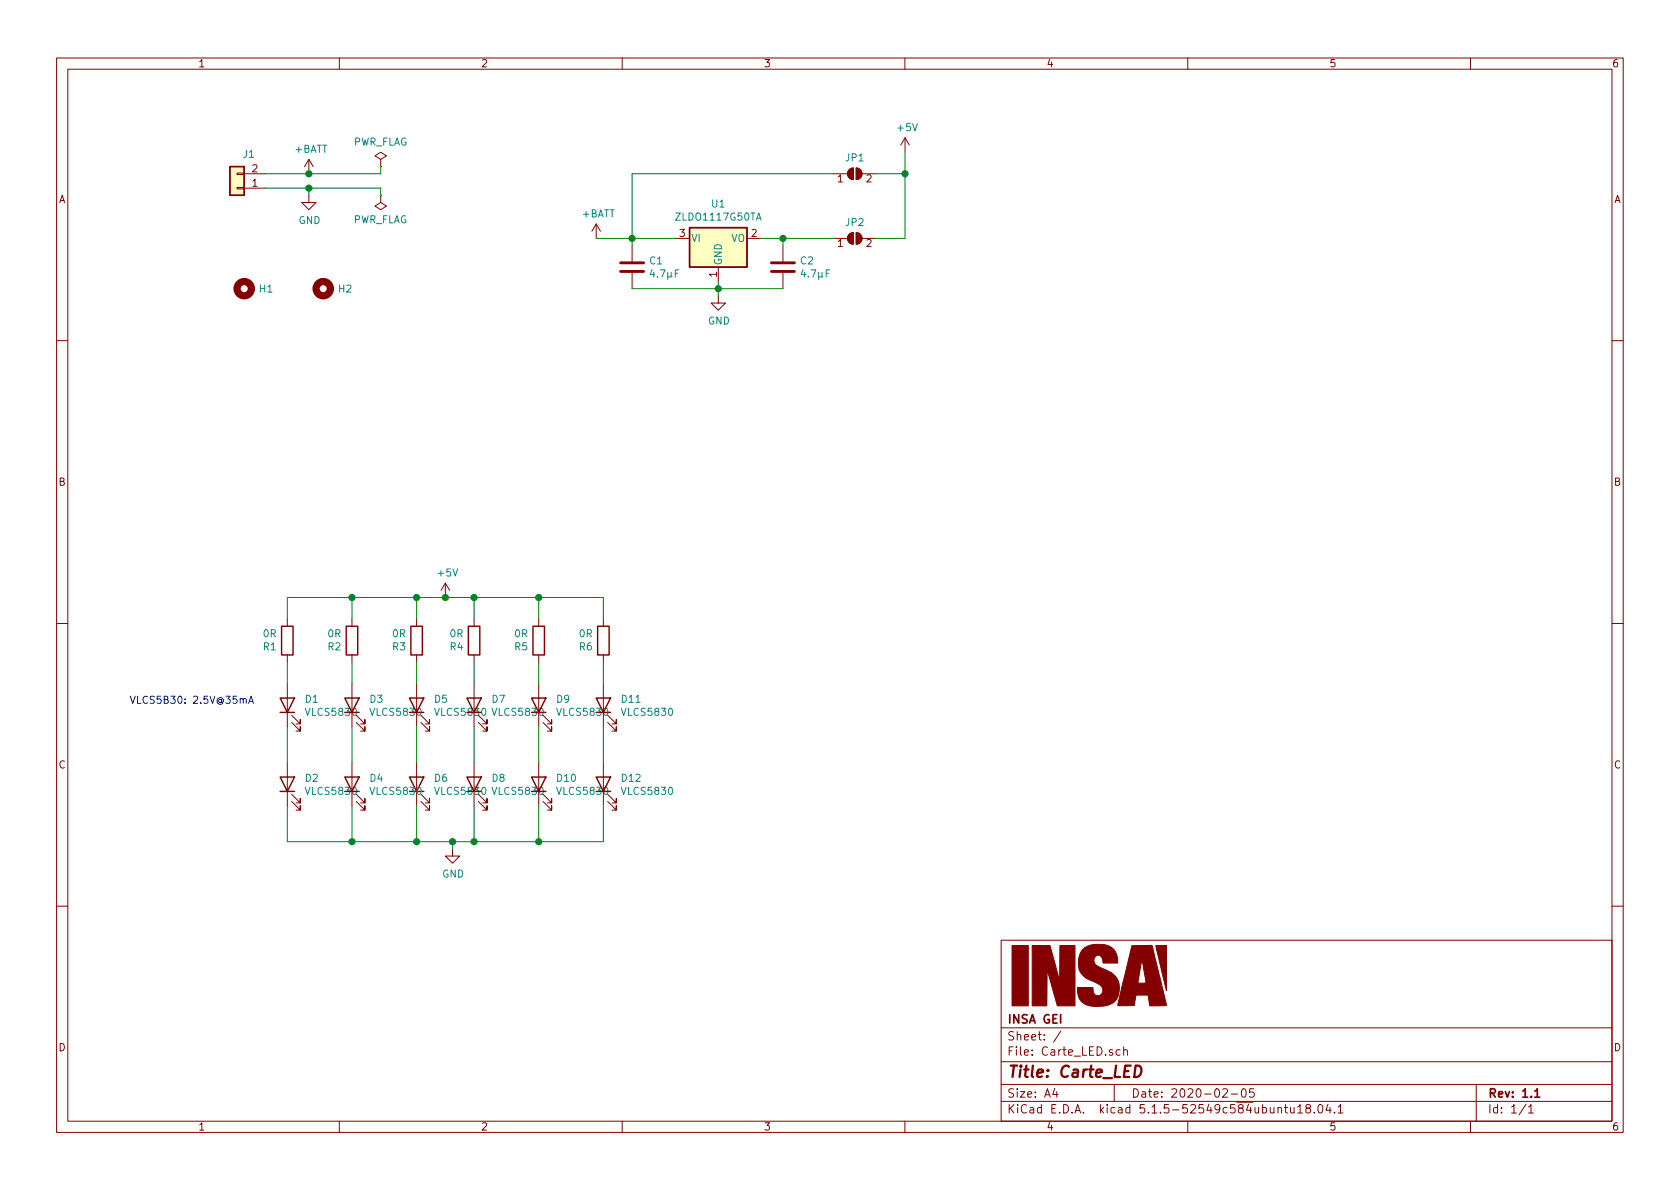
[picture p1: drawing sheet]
EESchema Schematic File Version 4
EELAYER 30 0
EELAYER END
$Descr A4 11693 8268
encoding utf-8
Sheet 1 1
Title "Carte_LED"
Date "2020-02-05"
Rev "1.1"
Comp "INSA GEI"
Comment1 ""
Comment2 ""
Comment3 ""
Comment4 ""
$EndDescr
$Comp
L power:+BATT #PWR0101
U 1 1
P 2150 1200
F 0 "#PWR0101" H 2150 1050 50  0001 C CNN
F 1 "+BATT" H 2165 1373 50  0000 C CNN
F 2 "" H 2150 1200 50  0001 C CNN
F 3 "" H 2150 1200 50  0001 C CNN
	1    2150 1200
	1    0    0    -1  
$EndComp
$Comp
L power:GND #PWR0102
U 1 1
P 2150 1350
F 0 "#PWR0102" H 2150 1100 50  0001 C CNN
F 1 "GND" H 2155 1177 50  0000 C CNN
F 2 "" H 2150 1350 50  0001 C CNN
F 3 "" H 2150 1350 50  0001 C CNN
	1    2150 1350
	1    0    0    -1  
$EndComp
$Comp
L power:PWR_FLAG #FLG0101
U 1 1
P 2650 1150
F 0 "#FLG0101" H 2650 1225 50  0001 C CNN
F 1 "PWR_FLAG" H 2650 1323 50  0000 C CNN
F 2 "" H 2650 1150 50  0001 C CNN
F 3 "~" H 2650 1150 50  0001 C CNN
	1    2650 1150
	1    0    0    -1  
$EndComp
$Comp
L power:PWR_FLAG #FLG0102
U 1 1
P 2650 1350
F 0 "#FLG0102" H 2650 1425 50  0001 C CNN
F 1 "PWR_FLAG" H 2650 1523 50  0000 C CNN
F 2 "" H 2650 1350 50  0001 C CNN
F 3 "~" H 2650 1350 50  0001 C CNN
	1    2650 1350
	-1   0    0    1   
$EndComp
$Comp
L Connector_Generic:Conn_01x02 J1
U 1 1
P 1650 1300
F 0 "J1" H 1568 1067 50  0000 C CNN
F 1 "Conn_01x02" H 1568 1066 50  0001 C CNN
F 2 "Connector_PinHeader_2.54mm:PinHeader_1x02_P2.54mm_Vertical" H 1650 1300 50  0001 C CNN
F 3 "~" H 1650 1300 50  0001 C CNN
	1    1650 1300
	-1   0    0    1   
$EndComp
Wire Wire Line
	1850 1200 2150 1200
Wire Wire Line
	1850 1300 2150 1300
Wire Wire Line
	2150 1300 2150 1350
Wire Wire Line
	2150 1200 2650 1200
Wire Wire Line
	2650 1200 2650 1150
Connection ~ 2150 1200
Wire Wire Line
	2150 1300 2650 1300
Wire Wire Line
	2650 1300 2650 1350
Connection ~ 2150 1300
$Comp
L Device:R R1
U 1 1
P 2000 4450
F 0 "R1" H 2070 4496 50  0000 L CNN
F 1 "0R" H 2070 4405 50  0000 L CNN
F 2 "Resistor_THT:R_Axial_DIN0309_L9.0mm_D3.2mm_P2.54mm_Vertical" V 1930 4450 50  0001 C CNN
F 3 "~" H 2000 4450 50  0001 C CNN
	1    2000 4450
	-1   0    0    1   
$EndComp
$Comp
L power:+BATT #PWR0103
U 1 1
P 4150 1650
F 0 "#PWR0103" H 4150 1500 50  0001 C CNN
F 1 "+BATT" H 4165 1823 50  0000 C CNN
F 2 "" H 4150 1650 50  0001 C CNN
F 3 "" H 4150 1650 50  0001 C CNN
	1    4150 1650
	1    0    0    -1  
$EndComp
$Comp
L power:GND #PWR0104
U 1 1
P 3150 5900
F 0 "#PWR0104" H 3150 5650 50  0001 C CNN
F 1 "GND" H 3155 5727 50  0000 C CNN
F 2 "" H 3150 5900 50  0001 C CNN
F 3 "" H 3150 5900 50  0001 C CNN
	1    3150 5900
	1    0    0    -1  
$EndComp
Wire Wire Line
	3150 5850 3150 5900
$Comp
L Mechanical:MountingHole H1
U 1 1
P 1700 2000
F 0 "H1" H 1800 2000 50  0000 L CNN
F 1 "MountingHole" H 1800 1955 50  0001 L CNN
F 2 "MountingHole:MountingHole_2.7mm_M2.5" H 1700 2000 50  0001 C CNN
F 3 "~" H 1700 2000 50  0001 C CNN
	1    1700 2000
	1    0    0    -1  
$EndComp
$Comp
L Mechanical:MountingHole H2
U 1 1
P 2250 2000
F 0 "H2" H 2350 2000 50  0000 L CNN
F 1 "MountingHole" H 2350 1955 50  0001 L CNN
F 2 "MountingHole:MountingHole_2.7mm_M2.5" H 2250 2000 50  0001 C CNN
F 3 "~" H 2250 2000 50  0001 C CNN
	1    2250 2000
	1    0    0    -1  
$EndComp
$Comp
L Jumper:SolderJumper_2_Open JP1
U 1 1
P 5950 1200
F 0 "JP1" H 5950 1313 50  0000 C CNN
F 1 "SolderJumper_2_Open" H 5950 1314 50  0001 C CNN
F 2 "Jumper:SolderJumper-2_P1.3mm_Open_RoundedPad1.0x1.5mm" H 5950 1314 50  0001 C CNN
F 3 "~" H 5950 1200 50  0001 C CNN
	1    5950 1200
	1    0    0    -1  
$EndComp
$Comp
L Jumper:SolderJumper_2_Open JP2
U 1 1
P 5950 1650
F 0 "JP2" H 5950 1763 50  0000 C CNN
F 1 "SolderJumper_2_Open" H 5950 1764 50  0001 C CNN
F 2 "Jumper:SolderJumper-2_P1.3mm_Open_RoundedPad1.0x1.5mm" H 5950 1650 50  0001 C CNN
F 3 "~" H 5950 1650 50  0001 C CNN
	1    5950 1650
	1    0    0    -1  
$EndComp
$Comp
L Regulator_Linear:AMS1117-5.0 U1
U 1 1
P 5000 1650
F 0 "U1" H 5000 1892 50  0000 C CNN
F 1 "ZLDO1117G50TA" H 5000 1801 50  0000 C CNN
F 2 "Package_TO_SOT_SMD:SOT-223-3_TabPin2" H 5000 1850 50  0001 C CNN
F 3 "http://www.farnell.com/datasheets/1769101.pdf" H 5100 1400 50  0001 C CNN
	1    5000 1650
	1    0    0    -1  
$EndComp
$Comp
L power:GND #PWR0105
U 1 1
P 5000 2050
F 0 "#PWR0105" H 5000 1800 50  0001 C CNN
F 1 "GND" H 5005 1877 50  0000 C CNN
F 2 "" H 5000 2050 50  0001 C CNN
F 3 "" H 5000 2050 50  0001 C CNN
	1    5000 2050
	1    0    0    -1  
$EndComp
$Comp
L Device:C C1
U 1 1
P 4400 1850
F 0 "C1" H 4515 1896 50  0000 L CNN
F 1 "4.7µF" H 4515 1805 50  0000 L CNN
F 2 "Capacitor_SMD:C_1206_3216Metric_Pad1.42x1.75mm_HandSolder" H 4438 1700 50  0001 C CNN
F 3 "~" H 4400 1850 50  0001 C CNN
	1    4400 1850
	1    0    0    -1  
$EndComp
$Comp
L Device:C C2
U 1 1
P 5450 1850
F 0 "C2" H 5565 1896 50  0000 L CNN
F 1 "4.7µF" H 5565 1805 50  0000 L CNN
F 2 "Capacitor_SMD:C_1206_3216Metric_Pad1.42x1.75mm_HandSolder" H 5488 1700 50  0001 C CNN
F 3 "~" H 5450 1850 50  0001 C CNN
	1    5450 1850
	1    0    0    -1  
$EndComp
Wire Wire Line
	4150 1650 4400 1650
Wire Wire Line
	4400 2000 5000 2000
Wire Wire Line
	5000 1950 5000 2000
Wire Wire Line
	5300 1650 5450 1650
Wire Wire Line
	5450 1700 5450 1650
Connection ~ 5450 1650
Wire Wire Line
	5450 1650 5800 1650
Wire Wire Line
	4400 1700 4400 1650
Connection ~ 4400 1650
Wire Wire Line
	4400 1650 4700 1650
Connection ~ 5000 2000
Wire Wire Line
	5000 2000 5450 2000
Wire Wire Line
	5000 2000 5000 2050
$Comp
L power:+5V #PWR0106
U 1 1
P 6300 1050
F 0 "#PWR0106" H 6300 900 50  0001 C CNN
F 1 "+5V" H 6315 1223 50  0000 C CNN
F 2 "" H 6300 1050 50  0001 C CNN
F 3 "" H 6300 1050 50  0001 C CNN
	1    6300 1050
	1    0    0    -1  
$EndComp
Wire Wire Line
	6100 1650 6300 1650
Wire Wire Line
	6300 1650 6300 1200
Wire Wire Line
	6100 1200 6300 1200
Connection ~ 6300 1200
Wire Wire Line
	6300 1200 6300 1050
Wire Wire Line
	5800 1200 4400 1200
Wire Wire Line
	4400 1200 4400 1650
$Comp
L power:+5V #PWR0107
U 1 1
P 3100 4150
F 0 "#PWR0107" H 3100 4000 50  0001 C CNN
F 1 "+5V" H 3115 4323 50  0000 C CNN
F 2 "" H 3100 4150 50  0001 C CNN
F 3 "" H 3100 4150 50  0001 C CNN
	1    3100 4150
	1    0    0    -1  
$EndComp
$Comp
L Device:LED D1
U 1 1
P 2000 4900
F 0 "D1" V 2039 4782 50  0000 R CNN
F 1 "VLCS5830" V 1948 4782 50  0000 R CNN
F 2 "LED_THT:LED_D5.0mm_Clear" H 2000 4900 50  0001 C CNN
F 3 "~" H 2000 4900 50  0001 C CNN
	1    2000 4900
	0    -1   -1   0   
$EndComp
$Comp
L Device:LED D2
U 1 1
P 2000 5450
F 0 "D2" V 2039 5332 50  0000 R CNN
F 1 "VLCS5830" V 1948 5332 50  0000 R CNN
F 2 "LED_THT:LED_D5.0mm_Clear" H 2000 5450 50  0001 C CNN
F 3 "~" H 2000 5450 50  0001 C CNN
	1    2000 5450
	0    -1   -1   0   
$EndComp
$Comp
L Device:R R2
U 1 1
P 2450 4450
F 0 "R2" H 2520 4496 50  0000 L CNN
F 1 "0R" H 2520 4405 50  0000 L CNN
F 2 "Resistor_THT:R_Axial_DIN0309_L9.0mm_D3.2mm_P2.54mm_Vertical" V 2380 4450 50  0001 C CNN
F 3 "~" H 2450 4450 50  0001 C CNN
	1    2450 4450
	-1   0    0    1   
$EndComp
$Comp
L Device:LED D3
U 1 1
P 2450 4900
F 0 "D3" V 2489 4782 50  0000 R CNN
F 1 "VLCS5830" V 2398 4782 50  0000 R CNN
F 2 "LED_THT:LED_D5.0mm_Clear" H 2450 4900 50  0001 C CNN
F 3 "~" H 2450 4900 50  0001 C CNN
	1    2450 4900
	0    -1   -1   0   
$EndComp
$Comp
L Device:LED D4
U 1 1
P 2450 5450
F 0 "D4" V 2489 5332 50  0000 R CNN
F 1 "VLCS5830" V 2398 5332 50  0000 R CNN
F 2 "LED_THT:LED_D5.0mm_Clear" H 2450 5450 50  0001 C CNN
F 3 "~" H 2450 5450 50  0001 C CNN
	1    2450 5450
	0    -1   -1   0   
$EndComp
$Comp
L Device:R R3
U 1 1
P 2900 4450
F 0 "R3" H 2970 4496 50  0000 L CNN
F 1 "0R" H 2970 4405 50  0000 L CNN
F 2 "Resistor_THT:R_Axial_DIN0309_L9.0mm_D3.2mm_P2.54mm_Vertical" V 2830 4450 50  0001 C CNN
F 3 "~" H 2900 4450 50  0001 C CNN
	1    2900 4450
	-1   0    0    1   
$EndComp
$Comp
L Device:LED D5
U 1 1
P 2900 4900
F 0 "D5" V 2939 4782 50  0000 R CNN
F 1 "VLCS5830" V 2848 4782 50  0000 R CNN
F 2 "LED_THT:LED_D5.0mm_Clear" H 2900 4900 50  0001 C CNN
F 3 "~" H 2900 4900 50  0001 C CNN
	1    2900 4900
	0    -1   -1   0   
$EndComp
$Comp
L Device:LED D6
U 1 1
P 2900 5450
F 0 "D6" V 2939 5332 50  0000 R CNN
F 1 "VLCS5830" V 2848 5332 50  0000 R CNN
F 2 "LED_THT:LED_D5.0mm_Clear" H 2900 5450 50  0001 C CNN
F 3 "~" H 2900 5450 50  0001 C CNN
	1    2900 5450
	0    -1   -1   0   
$EndComp
$Comp
L Device:R R4
U 1 1
P 3300 4450
F 0 "R4" H 3370 4496 50  0000 L CNN
F 1 "0R" H 3370 4405 50  0000 L CNN
F 2 "Resistor_THT:R_Axial_DIN0309_L9.0mm_D3.2mm_P2.54mm_Vertical" V 3230 4450 50  0001 C CNN
F 3 "~" H 3300 4450 50  0001 C CNN
	1    3300 4450
	-1   0    0    1   
$EndComp
$Comp
L Device:LED D7
U 1 1
P 3300 4900
F 0 "D7" V 3339 4782 50  0000 R CNN
F 1 "VLCS5830" V 3248 4782 50  0000 R CNN
F 2 "LED_THT:LED_D5.0mm_Clear" H 3300 4900 50  0001 C CNN
F 3 "~" H 3300 4900 50  0001 C CNN
	1    3300 4900
	0    -1   -1   0   
$EndComp
$Comp
L Device:LED D8
U 1 1
P 3300 5450
F 0 "D8" V 3339 5332 50  0000 R CNN
F 1 "VLCS5830" V 3248 5332 50  0000 R CNN
F 2 "LED_THT:LED_D5.0mm_Clear" H 3300 5450 50  0001 C CNN
F 3 "~" H 3300 5450 50  0001 C CNN
	1    3300 5450
	0    -1   -1   0   
$EndComp
$Comp
L Device:R R5
U 1 1
P 3750 4450
F 0 "R5" H 3820 4496 50  0000 L CNN
F 1 "0R" H 3820 4405 50  0000 L CNN
F 2 "Resistor_THT:R_Axial_DIN0309_L9.0mm_D3.2mm_P2.54mm_Vertical" V 3680 4450 50  0001 C CNN
F 3 "~" H 3750 4450 50  0001 C CNN
	1    3750 4450
	-1   0    0    1   
$EndComp
$Comp
L Device:LED D9
U 1 1
P 3750 4900
F 0 "D9" V 3789 4782 50  0000 R CNN
F 1 "VLCS5830" V 3698 4782 50  0000 R CNN
F 2 "LED_THT:LED_D5.0mm_Clear" H 3750 4900 50  0001 C CNN
F 3 "~" H 3750 4900 50  0001 C CNN
	1    3750 4900
	0    -1   -1   0   
$EndComp
$Comp
L Device:LED D10
U 1 1
P 3750 5450
F 0 "D10" V 3789 5332 50  0000 R CNN
F 1 "VLCS5830" V 3698 5332 50  0000 R CNN
F 2 "LED_THT:LED_D5.0mm_Clear" H 3750 5450 50  0001 C CNN
F 3 "~" H 3750 5450 50  0001 C CNN
	1    3750 5450
	0    -1   -1   0   
$EndComp
$Comp
L Device:R R6
U 1 1
P 4200 4450
F 0 "R6" H 4270 4496 50  0000 L CNN
F 1 "0R" H 4270 4405 50  0000 L CNN
F 2 "Resistor_THT:R_Axial_DIN0309_L9.0mm_D3.2mm_P2.54mm_Vertical" V 4130 4450 50  0001 C CNN
F 3 "~" H 4200 4450 50  0001 C CNN
	1    4200 4450
	-1   0    0    1   
$EndComp
$Comp
L Device:LED D11
U 1 1
P 4200 4900
F 0 "D11" V 4239 4782 50  0000 R CNN
F 1 "VLCS5830" V 4148 4782 50  0000 R CNN
F 2 "LED_THT:LED_D5.0mm_Clear" H 4200 4900 50  0001 C CNN
F 3 "~" H 4200 4900 50  0001 C CNN
	1    4200 4900
	0    -1   -1   0   
$EndComp
$Comp
L Device:LED D12
U 1 1
P 4200 5450
F 0 "D12" V 4239 5332 50  0000 R CNN
F 1 "VLCS5830" V 4148 5332 50  0000 R CNN
F 2 "LED_THT:LED_D5.0mm_Clear" H 4200 5450 50  0001 C CNN
F 3 "~" H 4200 5450 50  0001 C CNN
	1    4200 5450
	0    -1   -1   0   
$EndComp
Wire Wire Line
	2000 4300 2000 4150
Wire Wire Line
	2000 4150 2450 4150
Wire Wire Line
	4200 4150 4200 4300
Connection ~ 3100 4150
Wire Wire Line
	3100 4150 3300 4150
Wire Wire Line
	2000 5600 2000 5850
Wire Wire Line
	2000 5850 2450 5850
Wire Wire Line
	4200 5850 4200 5600
Connection ~ 3150 5850
Wire Wire Line
	3150 5850 3300 5850
Wire Wire Line
	3750 5600 3750 5850
Connection ~ 3750 5850
Wire Wire Line
	3750 5850 4200 5850
Wire Wire Line
	3300 5600 3300 5850
Connection ~ 3300 5850
Wire Wire Line
	3300 5850 3750 5850
Wire Wire Line
	2900 5600 2900 5850
Connection ~ 2900 5850
Wire Wire Line
	2900 5850 3150 5850
Wire Wire Line
	2450 5600 2450 5850
Connection ~ 2450 5850
Wire Wire Line
	2450 5850 2900 5850
Wire Wire Line
	2450 4300 2450 4150
Connection ~ 2450 4150
Wire Wire Line
	2450 4150 2900 4150
Wire Wire Line
	2900 4300 2900 4150
Connection ~ 2900 4150
Wire Wire Line
	2900 4150 3100 4150
Wire Wire Line
	3300 4300 3300 4150
Connection ~ 3300 4150
Wire Wire Line
	3300 4150 3750 4150
Wire Wire Line
	3750 4300 3750 4150
Connection ~ 3750 4150
Wire Wire Line
	3750 4150 4200 4150
Wire Wire Line
	2000 4600 2000 4750
Wire Wire Line
	2000 5050 2000 5300
Wire Wire Line
	2450 5300 2450 5050
Wire Wire Line
	2450 4750 2450 4600
Wire Wire Line
	2900 4600 2900 4750
Wire Wire Line
	2900 5050 2900 5300
Wire Wire Line
	3300 5300 3300 5050
Wire Wire Line
	3300 4750 3300 4600
Wire Wire Line
	3750 4600 3750 4750
Wire Wire Line
	3750 5050 3750 5300
Wire Wire Line
	4200 5300 4200 5050
Wire Wire Line
	4200 4750 4200 4600
Text Notes 900  4900 0    50   ~ 0
VLCS5B30: 2.5V@35mA
$Comp
L insa-sym:LOGO G1
U 1 1
P 7600 6800
F 0 "G1" H 7600 6348 60  0001 C CNN
F 1 "LOGO" H 7600 7252 60  0001 C CNN
F 2 "Insa:insa-image" H 7600 6800 50  0001 C CNN
F 3 "" H 7600 6800 50  0001 C CNN
	1    7600 6800
	1    0    0    -1  
$EndComp
$EndSCHEMATC
